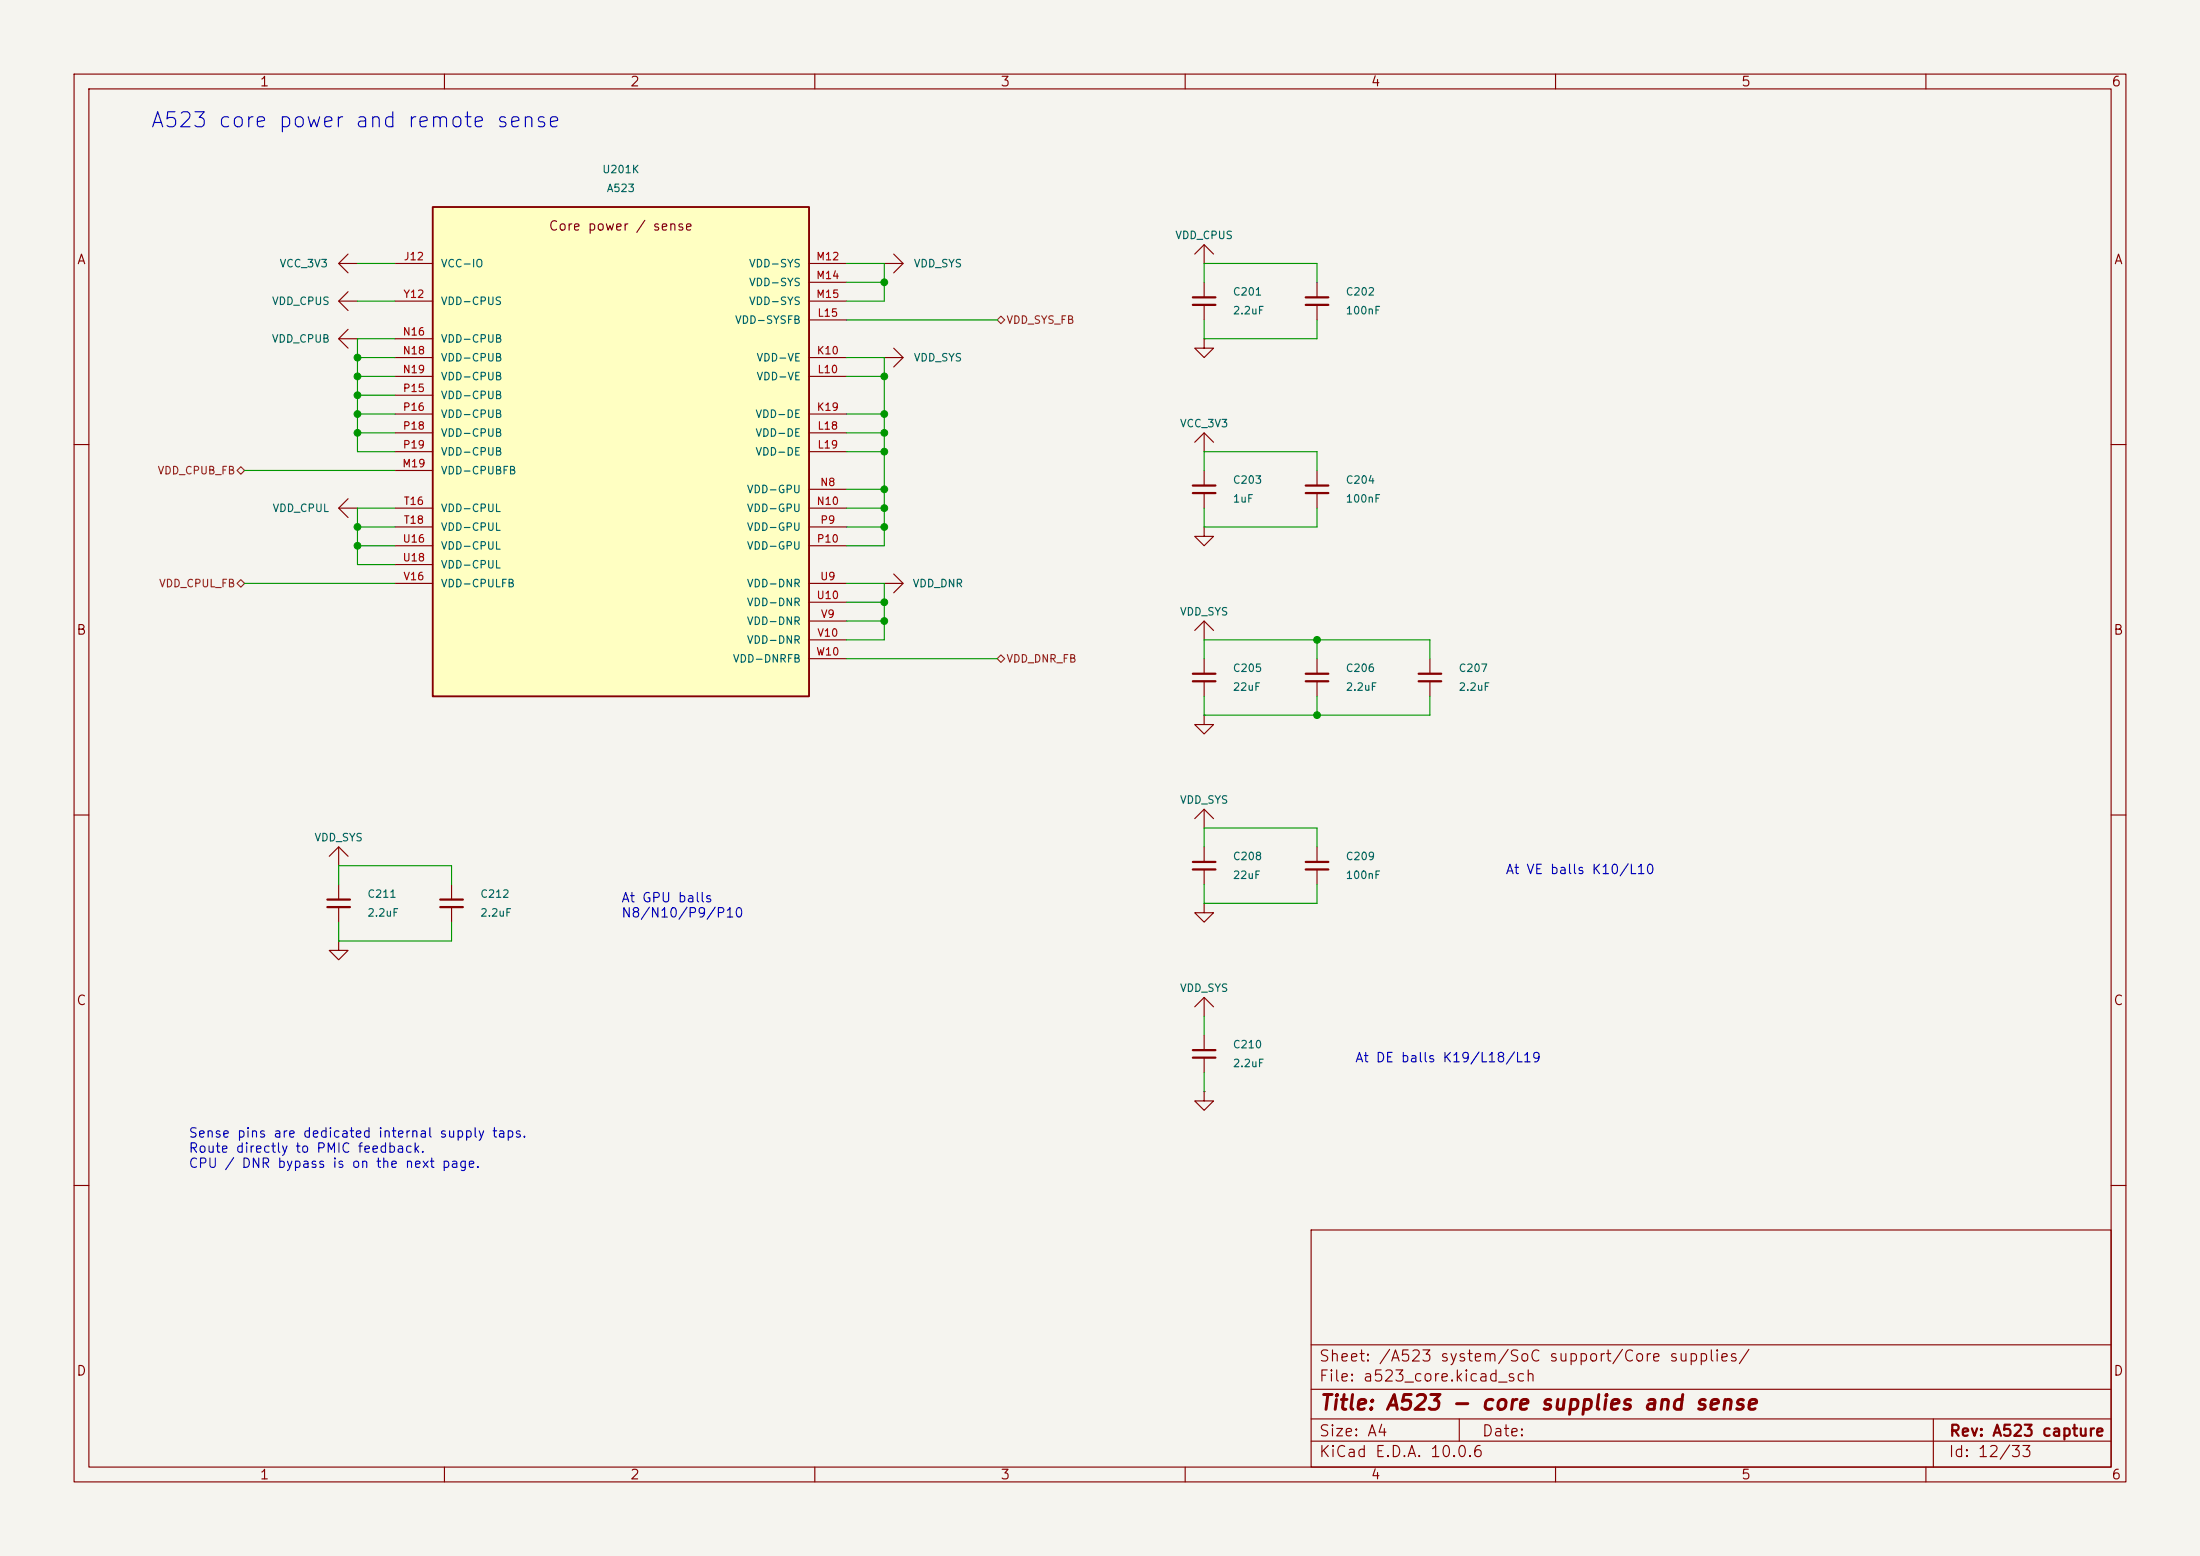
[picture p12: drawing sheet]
<svg xmlns="http://www.w3.org/2000/svg" width="297mm" height="210mm" viewBox="0 0 297 210" stroke-linecap="round" stroke-linejoin="round" font-family="sans-serif">
<path d="M0 0h297v210h-297z" fill="#f5f4ef" stroke="#f5f4ef" stroke-width=".14"/>
<g fill="none" stroke="#840000" stroke-width=".15">
<path d="M10 10h277v190h-277zM12 12h273v186h-273zM60 10v2M110 10v2M160 10v2M210 10v2M260 10v2M45.7 35.6h2.6M47 39.4l-1.3 1.2 1.3 1.3M47 34.3l-1.3 1.3 1.3 1.2M119.4 35.6h2.5M120.6 34.3l1.3 1.3-1.3 1.2"/>
<path d="M45.7 45.7h2.6M45.7 40.6h2.6M47 44.5l-1.3 1.2 1.3 1.3M119.4 48.3h2.5M120.6 47l1.3 1.3-1.3 1.2M161.3 59.7l1.3-1.3 1.2 1.3M162.6 58.4v2.6M10 60h2M119.4 78.7h2.5M120.6 77.5l1.3 1.2-1.3 1.3M162.6 63.5v2M162.6 66.5v2.1"/>
<path d="M285 60h2M161.3 85.1l1.3-1.3 1.2 1.3M162.6 96.5v1.3h1.2l-1.2 1.3-1.3-1.3h1.3M162.6 96.5h.1M162.6 83.8v2.6M162.6 88.9v2M162.6 91.9v2.1M177.8 88.9v2M177.8 91.9v2.1M193 88.9v2M193 91.9v2.1M10 110h2"/>
<path d="M44.4 115.6l1.3-1.3 1.3 1.3M45.7 114.3v2.5M45.7 119.4v2M61 119.4v2M161.3 110.5l1.3-1.3 1.2 1.3M162.6 109.2v2.6M162.6 114.3v2M162.6 117.3v2.1M177.8 114.3v2M177.8 117.3v2.1M285 110h2M45.7 127v1.3h1.3l-1.3 1.2-1.3-1.2h1.3"/>
<path d="M45.7 127h.1M45.7 122.4v2.1M61 122.4v2.1M161.3 135.9l1.3-1.3 1.2 1.3M162.6 121.9v1.3h1.2l-1.2 1.3-1.3-1.3h1.3M162.6 121.9h.1M162.6 134.6v2.6M162.6 139.7v2M162.6 147.3v1.3h1.2l-1.2 1.3-1.3-1.3h1.3M162.6 147.3h.1M162.6 142.7v2.1M10 160h2"/>
<path d="M177 166h108v32h-108zM285 160h2M60 198v2M110 198v2M160 198v2M177 194.5h108M177 191.5h108M177 187.5h108M177 181.5h108M197 191.5v3M210 198v2M260 198v2"/>
<path d="M261 191.5v6.5"/>
</g>
<g fill="none" stroke="#840000" stroke-width=".3">
<path d="M161 65.5h3.1M161 66.5h3.1M161 90.9h3.1M161 91.9h3.1M176.3 90.9h3M176.3 91.9h3M191.5 90.9h3.1M191.5 91.9h3.1M161 116.3h3.1M161 117.3h3.1M176.3 116.3h3M176.3 117.3h3"/>
<path d="M44.2 121.4h3M44.2 122.4h3M59.4 121.4h3.1M59.4 122.4h3.1M161 141.7h3.1M161 142.7h3.1"/>
</g>
<path d="M58.4 27.9h50.8v66.1h-50.8z" fill="#ffffc2"/>
<path d="M58.4 27.9h50.8v66.1h-50.8z" fill="none" stroke="#840000" stroke-width=".25"/>
<g fill="none" stroke="#840000" stroke-width=".15">
<path d="M53.3 35.6h5.1M109.2 35.6h5.1M109.2 38.1h5.1M161.3 34.3l1.3-1.3 1.2 1.3M162.6 33v2.6M162.6 38.1v2M177.8 38.1v2M53.3 48.3h5.1M53.3 55.9h5.1M53.3 50.8h5.1M53.3 58.4h5.1M53.3 40.6h5.1"/>
<path d="M53.3 45.7h5.1M53.3 53.3h5.1M109.2 48.3h5.1M109.2 55.9h5.1M109.2 50.8h5.1M109.2 43.2h5.1M109.2 58.4h5.1M109.2 40.6h5.1M162.6 45.7v1.3h1.2l-1.2 1.3-1.3-1.3h1.3M162.6 45.7h.1M162.6 41.1v2.1M177.8 41.1v2.1"/>
<path d="M45.7 68.6h2.6M47 67.3l-1.3 1.3 1.3 1.3M53.3 61h5.1M53.3 63.5h5.1M53.3 68.6h5.1M53.3 71.1h5.1M53.3 73.7h5.1M53.3 78.7h5.1M53.3 76.2h5.1M109.2 61h5.1M109.2 66h5.1M109.2 68.6h5.1"/>
<path d="M109.2 71.1h5.1M109.2 73.7h5.1M109.2 78.7h5.1M162.6 71.1v1.3h1.2l-1.2 1.3-1.3-1.3h1.3M162.6 71.1h.1M177.8 63.5v2M177.8 66.5v2.1M109.2 81.3h5.1M109.2 83.8h5.1M109.2 86.4h5.1M109.2 88.9h5.1"/>
</g>
<path d="M161 40.1h3.1M161 41.1h3.1M176.3 40.1h3M176.3 41.1h3M176.3 65.5h3M176.3 66.5h3" fill="none" stroke="#840000" stroke-width=".3"/>
<path d="M134.6 43.2l.5-.5 .5 .5-.5 .5zM32.5 78.2l.5 .5-.5 .5-.5-.5zM32.5 63l.5 .5-.5 .5-.5-.5zM134.6 88.9l.5-.5 .5 .5-.5 .5z" fill="none" stroke="#725600" stroke-width=".15"/>
<g fill="none" stroke="#009600" stroke-width=".15">
<path d="M48.3 35.6h5M114.3 38.1h5.1M114.3 35.6h5.1v5h-5.1M162.6 38.1v-2.5h15.2v2.5M48.3 48.3h5M48.3 40.6h5M48.3 50.8h5M48.3 55.9h5M48.3 58.4h5M48.3 53.3h5M53.3 45.7h-5v15.3h5M114.3 43.2h20.3"/>
<path d="M114.3 48.3h5.1v25.4h-5.1M114.3 50.8h5.1M114.3 55.9h5.1M114.3 58.4h5.1M162.6 43.2v2.5h15.2v-2.5M33 78.7h20.3M33 63.5h20.3M48.3 71.1h5M48.3 73.7h5M53.3 68.6h-5v7.6h5M114.3 71.1h5.1M114.3 68.6h5.1"/>
<path d="M114.3 78.7h5.1v7.7h-5.1M114.3 66h5.1M114.3 61h5.1M162.6 68.6v2.5h15.2v-2.5M162.6 63.5v-2.5h15.2v2.5M114.3 81.3h5.1M114.3 88.9h20.3M114.3 83.8h5.1M162.6 88.9v-2.5h30.4v2.5M162.6 94v2.5h30.4v-2.5M177.8 86.4v2.5M177.8 94v2.5"/>
<path d="M45.7 119.4v-2.6h15.3v2.6M162.6 114.3v-2.5h15.2v2.5M162.6 119.4v2.5h15.2v-2.5M45.7 124.5v2.5h15.3v-2.5M162.6 137.2v2.5M162.6 144.8v2.5"/>
</g>
<g fill="#009600" stroke="#009600" stroke-width=".14">
<circle cx="48.3" cy="58.4" r=".46"/>
<circle cx="48.3" cy="53.3" r=".46"/>
<circle cx="48.3" cy="50.8" r=".46"/>
<circle cx="48.3" cy="48.3" r=".46"/>
<circle cx="48.3" cy="55.9" r=".46"/>
<circle cx="48.3" cy="73.7" r=".46"/>
<circle cx="48.3" cy="71.1" r=".46"/>
<circle cx="177.8" cy="86.4" r=".46"/>
<circle cx="177.8" cy="96.5" r=".46"/>
<circle cx="119.4" cy="83.8" r=".46"/>
<circle cx="119.4" cy="61" r=".46"/>
<circle cx="119.4" cy="58.4" r=".46"/>
<circle cx="119.4" cy="68.6" r=".46"/>
<circle cx="119.4" cy="66" r=".46"/>
<circle cx="119.4" cy="71.1" r=".46"/>
<circle cx="119.4" cy="81.3" r=".46"/>
<circle cx="119.4" cy="55.9" r=".46"/>
<circle cx="119.4" cy="50.8" r=".46"/>
<circle cx="119.4" cy="38.1" r=".46"/>
</g>
<text font-size="2" fill="#0000c2" x="20.2" y="17.7">A523 core power and remote sense</text>
<text font-size="2" fill="#840000" x="178" y="190.8">Title: A523 - core supplies and sense</text>
<g font-size="1.5" fill="#840000">
<text x="178" y="184.1">Sheet: /A523 system/SoC support/Core supplies/</text>
<text x="178" y="186.8">File: a523_core.kicad_sch</text>
<text x="178" y="197">KiCad E.D.A. 10.0.6</text>
<text x="178" y="194.2">Size: A4</text>
<text x="200" y="194.2">Date:</text>
<text x="263" y="197">Id: 12/33</text>
<text x="263" y="194.2">Rev: A523 capture</text>
</g>
<g font-size="1.3" fill="#840000">
<text x="35" y="12">1</text>
<text x="85" y="12">2</text>
<text x="135" y="12">3</text>
<text x="185" y="12">4</text>
<text x="235" y="12">5</text>
<text x="285" y="12">6</text>
<text x="10.3" y="36">A</text>
<text x="74" y="31.4">Core power / sense</text>
<text x="285.3" y="36">A</text>
<text x="10.2" y="86">B</text>
<text x="285.2" y="86">B</text>
<text x="10.2" y="136">C</text>
<text x="285.2" y="136">C</text>
<text x="10.2" y="186">D</text>
<text x="285.2" y="186">D</text>
<text x="35" y="200">1</text>
<text x="85" y="200">2</text>
<text x="135" y="200">3</text>
<text x="185" y="200">4</text>
<text x="235" y="200">5</text>
<text x="285" y="200">6</text>
</g>
<g font-size="1.3" fill="#0000c2">
<text x="203.2" y="118.3">At VE balls K10/L10</text>
<text x="83.8" y="122.1">At GPU balls</text>
<text x="83.8" y="124.2">N8/N10/P9/P10</text>
<text x="182.9" y="143.7">At DE balls K19/L18/L19</text>
<text x="25.4" y="153.9">Sense pins are dedicated internal supply taps.</text>
<text x="25.4" y="155.9">Route directly to PMIC feedback.</text>
<text x="25.4" y="157.9">CPU / DNR bypass is on the next page.</text>
</g>
<g font-size="1" fill="#006464">
<text x="81.2" y="23.6">U201K</text>
<text x="81.8" y="26.2">A523</text>
<text x="158.6" y="32.5">VDD_CPUS</text>
<text x="36.6" y="41.4">VDD_CPUS</text>
<text x="37.7" y="36.3">VCC_3V3</text>
<text x="59.4" y="36.3">VCC-IO</text>
<text x="59.4" y="41.4">VDD-CPUS</text>
<text x="101" y="36.3">VDD-SYS</text>
<text x="101" y="38.9">VDD-SYS</text>
<text x="101" y="41.4">VDD-SYS</text>
<text x="123.3" y="36.3">VDD_SYS</text>
<text x="166.4" y="40.1">C201</text>
<text x="181.6" y="40.1">C202</text>
<text x="36.6" y="46.5">VDD_CPUB</text>
<text x="59.4" y="46.5">VDD-CPUB</text>
<text x="99.1" y="43.9">VDD-SYSFB</text>
<text x="166.4" y="42.7">2.2uF</text>
<text x="181.6" y="42.7">100nF</text>
<text x="59.4" y="49">VDD-CPUB</text>
<text x="59.4" y="51.6">VDD-CPUB</text>
<text x="102.1" y="49">VDD-VE</text>
<text x="102.1" y="51.6">VDD-VE</text>
<text x="123.3" y="49">VDD_SYS</text>
<text x="59.4" y="54.1">VDD-CPUB</text>
<text x="59.4" y="56.6">VDD-CPUB</text>
<text x="59.4" y="59.2">VDD-CPUB</text>
<text x="101.9" y="56.6">VDD-DE</text>
<text x="101.9" y="59.2">VDD-DE</text>
<text x="159.2" y="57.9">VCC_3V3</text>
<text x="59.4" y="64.3">VDD-CPUBFB</text>
<text x="59.4" y="61.7">VDD-CPUB</text>
<text x="101.9" y="61.7">VDD-DE</text>
<text x="166.4" y="65.5">C203</text>
<text x="181.6" y="65.5">C204</text>
<text x="36.7" y="69.3">VDD_CPUL</text>
<text x="59.4" y="69.3">VDD-CPUL</text>
<text x="59.4" y="71.9">VDD-CPUL</text>
<text x="100.7" y="66.8">VDD-GPU</text>
<text x="100.7" y="69.3">VDD-GPU</text>
<text x="100.7" y="71.9">VDD-GPU</text>
<text x="166.4" y="68.1">1uF</text>
<text x="181.6" y="68.1">100nF</text>
<text x="59.4" y="74.4">VDD-CPUL</text>
<text x="59.4" y="77">VDD-CPUL</text>
<text x="100.7" y="74.4">VDD-GPU</text>
<text x="59.4" y="79.5">VDD-CPULFB</text>
<text x="100.7" y="79.5">VDD-DNR</text>
<text x="100.7" y="82">VDD-DNR</text>
<text x="123.1" y="79.5">VDD_DNR</text>
<text x="159.2" y="83.3">VDD_SYS</text>
<text x="98.9" y="89.7">VDD-DNRFB</text>
<text x="100.7" y="84.6">VDD-DNR</text>
<text x="100.7" y="87.1">VDD-DNR</text>
<text x="166.4" y="90.9">C205</text>
<text x="166.4" y="93.5">22uF</text>
<text x="181.6" y="90.9">C206</text>
<text x="181.6" y="93.5">2.2uF</text>
<text x="196.8" y="90.9">C207</text>
<text x="196.8" y="93.5">2.2uF</text>
<text x="42.4" y="113.8">VDD_SYS</text>
<text x="159.2" y="108.7">VDD_SYS</text>
<text x="166.4" y="116.3">C208</text>
<text x="166.4" y="118.9">22uF</text>
<text x="181.6" y="116.3">C209</text>
<text x="181.6" y="118.9">100nF</text>
<text x="49.5" y="121.4">C211</text>
<text x="49.5" y="124">2.2uF</text>
<text x="64.8" y="121.4">C212</text>
<text x="64.8" y="124">2.2uF</text>
<text x="159.2" y="134.1">VDD_SYS</text>
<text x="166.4" y="141.7">C210</text>
<text x="166.4" y="144.3">2.2uF</text>
</g>
<g font-size="1" fill="#a90000">
<text x="54.4" y="35.4">J12</text>
<text x="110.1" y="35.4">M12</text>
<text x="54.4" y="40.5">Y12</text>
<text x="110.1" y="37.9">M14</text>
<text x="110.1" y="40.5">M15</text>
<text x="54.3" y="45.5">N16</text>
<text x="110.3" y="43">L15</text>
<text x="54.3" y="48.1">N18</text>
<text x="54.3" y="50.6">N19</text>
<text x="54.3" y="53.2">P15</text>
<text x="110.2" y="48.1">K10</text>
<text x="110.3" y="50.6">L10</text>
<text x="54.3" y="55.7">P16</text>
<text x="54.3" y="58.2">P18</text>
<text x="110.2" y="55.7">K19</text>
<text x="110.3" y="58.2">L18</text>
<text x="54.2" y="63.3">M19</text>
<text x="54.3" y="60.8">P19</text>
<text x="110.3" y="60.8">L19</text>
<text x="110.6" y="65.9">N8</text>
<text x="54.4" y="68.4">T16</text>
<text x="54.4" y="70.9">T18</text>
<text x="110.2" y="68.4">N10</text>
<text x="110.7" y="70.9">P9</text>
<text x="54.3" y="73.5">U16</text>
<text x="54.3" y="76">U18</text>
<text x="110.2" y="73.5">P10</text>
<text x="54.4" y="78.6">V16</text>
<text x="110.2" y="81.1">U10</text>
<text x="110.6" y="78.6">U9</text>
<text x="110.7" y="83.6">V9</text>
<text x="110.1" y="88.7">W10</text>
<text x="110.3" y="86.2">V10</text>
</g>
<g font-size="1" fill="#725600">
<text x="135.8" y="43.9">VDD_SYS_FB</text>
<text x="21.2" y="64.3">VDD_CPUB_FB</text>
<text x="21.4" y="79.5">VDD_CPUL_FB</text>
<text x="135.8" y="89.7">VDD_DNR_FB</text>
</g>
</svg>
